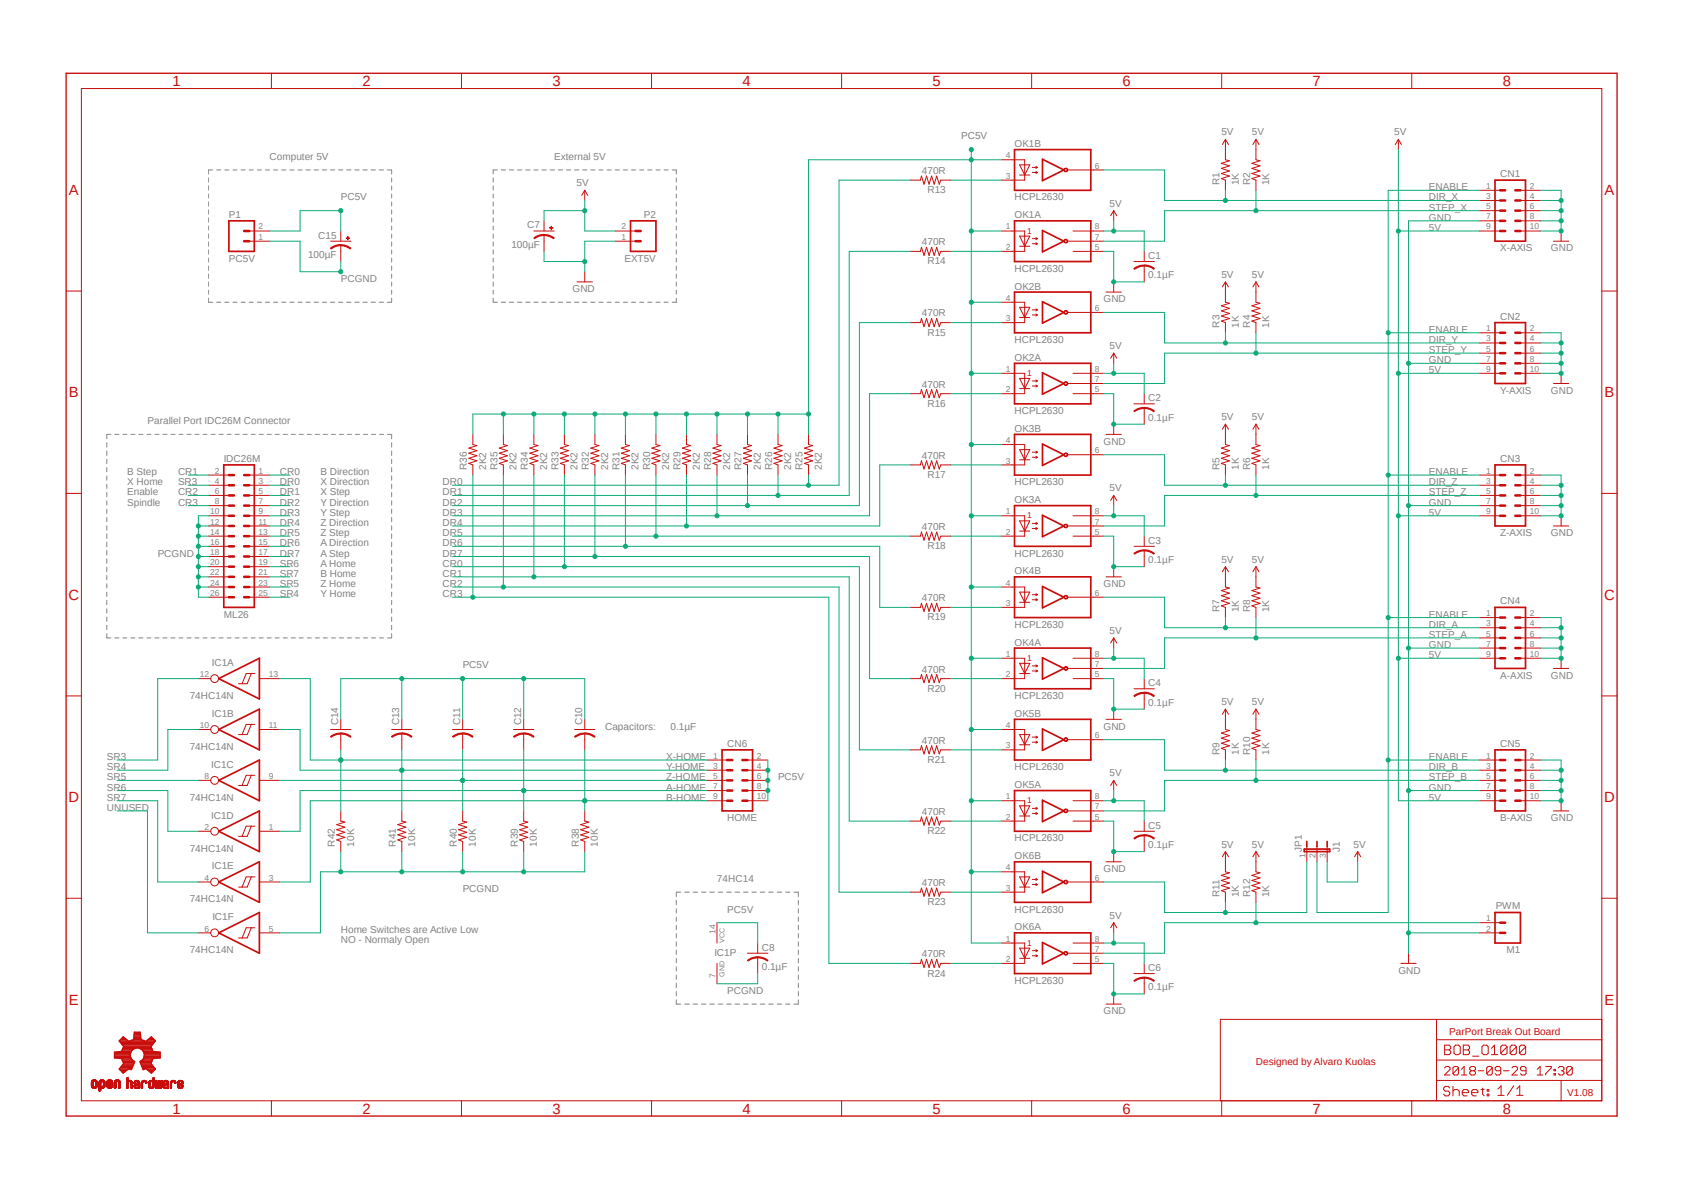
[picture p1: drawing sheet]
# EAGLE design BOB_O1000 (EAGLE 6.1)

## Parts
C1  0.1µF  C-US050-024X044  [C050-024X044]
C2  0.1µF  C-US050-024X044  [C050-024X044]
C3  0.1µF  C-US050-024X044  [C050-024X044]
C4  0.1µF  C-US050-024X044  [C050-024X044]
C5  0.1µF  C-US050-024X044  [C050-024X044]
C6  0.1µF  C-US050-024X044  [C050-024X044]
C7  100µF  CPOL-USE5-10.5  [E5-10,5]
C8  0.1µF  C-US050-024X044  [C050-024X044]
C10  0.1µF  C-US050-024X044  [C050-024X044]
C11  0.1µF  C-US050-024X044  [C050-024X044]
C12  0.1µF  C-US050-024X044  [C050-024X044]
C13  0.1µF  C-US050-024X044  [C050-024X044]
C14  0.1µF  C-US050-024X044  [C050-024X044]
C15  100µF  CPOL-USE5-10.5  [E5-10,5]
CN1  X-AXIS  M05X2SHD  [2X5-SHROUDED]
CN2  Y-AXIS  M05X2SHD  [2X5-SHROUDED]
CN3  Z-AXIS  M05X2SHD  [2X5-SHROUDED]
CN4  A-AXIS  M05X2SHD  [2X5-SHROUDED]
CN5  B-AXIS  M05X2SHD  [2X5-SHROUDED]
CN6  HOME  M05X2SHD  [2X5-SHROUDED]
IC1  74HC14N  [DIL14]
JP1  J1  JUMPER-3PTH  [1X03]
M1  PWM  M02PTH  [1X02]
ML26  IDC26M  ML26  [ML26]
OK1  HCPL2630  [DIL08]
OK2  HCPL2630  [DIL08]
OK3  HCPL2630  [DIL08]
OK4  HCPL2630  [DIL08]
OK5  HCPL2630  [DIL08]
OK6  HCPL2630  [DIL08]
P1  PC5V  M023.5MM  [SCREWTERMINAL-3.5MM-2]
P2  EXT5V  M023.5MM  [SCREWTERMINAL-3.5MM-2]
R1  1K  R-US_0204/5  [0204/5]
R2  1K  R-US_0204/5  [0204/5]
R3  1K  R-US_0204/5  [0204/5]
R4  1K  R-US_0204/5  [0204/5]
R5  1K  R-US_0204/5  [0204/5]
R6  1K  R-US_0204/5  [0204/5]
R7  1K  R-US_0204/5  [0204/5]
R8  1K  R-US_0204/5  [0204/5]
R9  1K  R-US_0204/5  [0204/5]
R10  1K  R-US_0204/5  [0204/5]
R11  1K  R-US_0204/5  [0204/5]
R12  1K  R-US_0204/5  [0204/5]
R13  470R  R-US_0204/5  [0204/5]
R14  470R  R-US_0204/5  [0204/5]
R15  470R  R-US_0204/5  [0204/5]
R16  470R  R-US_0204/5  [0204/5]
R17  470R  R-US_0204/5  [0204/5]
R18  470R  R-US_0204/5  [0204/5]
R19  470R  R-US_0204/5  [0204/5]
R20  470R  R-US_0204/5  [0204/5]
R21  470R  R-US_0204/5  [0204/5]
R22  470R  R-US_0204/5  [0204/5]
R23  470R  R-US_0204/5  [0204/5]
R24  470R  R-US_0204/5  [0204/5]
R25  2K2  R-US_0204/5  [0204/5]
R26  2K2  R-US_0204/5  [0204/5]
R27  2K2  R-US_0204/5  [0204/5]
R28  2K2  R-US_0204/5  [0204/5]
R29  2K2  R-US_0204/5  [0204/5]
R30  2K2  R-US_0204/5  [0204/5]
R31  2K2  R-US_0204/5  [0204/5]
R32  2K2  R-US_0204/5  [0204/5]
R33  2K2  R-US_0204/5  [0204/5]
R34  2K2  R-US_0204/5  [0204/5]
R35  2K2  R-US_0204/5  [0204/5]
R36  2K2  R-US_0204/5  [0204/5]
R38  10K  R-US_0204/5  [0204/5]
R39  10K  R-US_0204/5  [0204/5]
R40  10K  R-US_0204/5  [0204/5]
R41  10K  R-US_0204/5  [0204/5]
R42  10K  R-US_0204/5  [0204/5]
U$24  OSHW-LOGOL  [OSHW-LOGO-L]

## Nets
5V: C1.1 C2.1 C3.1 C4.1 C5.1 C6.1 C7.+ CN1.9 CN2.9 CN3.9 CN4.9 CN5.9 JP1.3 OK1.8(A:VCC) OK2.8(A:VCC) OK3.8(A:VCC) OK4.8(A:VCC) OK5.8(A:VCC) OK6.8(A:VCC) P2.2 R1.2 R2.2 R3.2 R4.2 R5.2 R6.2 R7.2 R8.2 R9.2 R10.2 R11.2 R12.2
A-HOME: C12.2 CN6.7 IC1.1(D:I) R39.2
B-HOME: C10.2 CN6.9 IC1.3(E:I) R38.2
CR0: ML26.1 R21.2 R33.1
CR1: ML26.2 R22.2 R34.1
CR2: ML26.6 R23.2 R35.1
CR3: ML26.8 R24.2 R36.1
DIR_A: CN4.3 OK4.6(B:VO2) R7.1
DIR_B: CN5.3 OK5.6(B:VO2) R9.1
DIR_X: CN1.3 OK1.6(B:VO2) R1.1
DIR_Y: CN2.3 OK2.6(B:VO2) R3.1
DIR_Z: CN3.3 OK3.6(B:VO2) R5.1
DR0: ML26.3 R13.2 R25.1
DR1: ML26.5 R14.2 R26.1
DR2: ML26.7 R15.2 R27.1
DR3: ML26.9 R16.2 R28.1
DR4: ML26.11 R17.2 R29.1
DR5: ML26.13 R18.2 R30.1
DR6: ML26.15 R19.2 R31.1
DR7: ML26.17 R20.2 R32.1
ENABLE: CN1.1 CN2.1 CN3.1 CN4.1 CN5.1 JP1.2
GND: C1.2 C2.2 C3.2 C4.2 C5.2 C6.2 C7.- CN1.2 CN1.4 CN1.6 CN1.7 CN1.8 CN1.10 CN2.2 CN2.4 CN2.6 CN2.7 CN2.8 CN2.10 CN3.2 CN3.4 CN3.6 CN3.7 CN3.8 CN3.10 CN4.2 CN4.4 CN4.6 CN4.7 CN4.8 CN4.10 CN5.2 CN5.4 CN5.6 CN5.7 CN5.8 CN5.10 M1.2 OK1.5(A:GND) OK2.5(A:GND) OK3.5(A:GND) OK4.5(A:GND) OK5.5(A:GND) OK6.5(A:GND) P2.1
N$1: OK6.2(A:C1) R24.1
N$2: JP1.1 OK6.6(B:VO2) R11.1
N$3: M1.1 OK6.7(A:VO1) R12.1
N$4: OK6.3(B:C2) R23.1
N$5: OK1.2(A:C1) R14.1
N$6: OK1.3(B:C2) R13.1
N$17: OK2.3(B:C2) R15.1
N$18: OK2.2(A:C1) R16.1
N$19: OK3.3(B:C2) R17.1
N$20: OK3.2(A:C1) R18.1
N$21: OK4.3(B:C2) R19.1
N$22: OK4.2(A:C1) R20.1
N$23: OK5.3(B:C2) R21.1
N$24: OK5.2(A:C1) R22.1
PC5V: C8.1 C10.1 C11.1 C12.1 C13.1 C14.1 C15.+ CN6.2 CN6.4 CN6.6 CN6.8 CN6.10 IC1.14(P:VCC) OK1.1(A:A1) OK1.4(B:A2) OK2.1(A:A1) OK2.4(B:A2) OK3.1(A:A1) OK3.4(B:A2) OK4.1(A:A1) OK4.4(B:A2) OK5.1(A:A1) OK5.4(B:A2) OK6.1(A:A1) OK6.4(B:A2) P1.2 R25.2 R26.2 R27.2 R28.2 R29.2 R30.2 R31.2 R32.2 R33.2 R34.2 R35.2 R36.2
PCGND: C8.2 C15.- IC1.5(F:I) IC1.7(P:GND) ML26.10 ML26.12 ML26.14 ML26.16 ML26.18 ML26.20 ML26.22 ML26.24 ML26.26 P1.1 R38.1 R39.1 R40.1 R41.1 R42.1
SR3: IC1.12(A:O) ML26.4
SR4: IC1.10(B:O) ML26.25
SR5: IC1.8(C:O) ML26.23
SR6: IC1.2(D:O) ML26.19
SR7: IC1.4(E:O) ML26.21
STEP_A: CN4.5 OK4.7(A:VO1) R8.1
STEP_B: CN5.5 OK5.7(A:VO1) R10.1
STEP_X: CN1.5 OK1.7(A:VO1) R2.1
STEP_Y: CN2.5 OK2.7(A:VO1) R4.1
STEP_Z: CN3.5 OK3.7(A:VO1) R6.1
UNUSED: IC1.6(F:O)
X-HOME: C14.2 CN6.1 IC1.13(A:I) R42.2
Y-HOME: C13.2 CN6.3 IC1.11(B:I) R41.2
Z-HOME: C11.2 CN6.5 IC1.9(C:I) R40.2

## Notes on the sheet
- Computer 5V | External 5V
- Parallel Port IDC26M Connector
- B Step | B Direction
- X Home | X Direction
- Enable | X Step
- Spindle | Y Direction
- Y Step
- Z Direction
- Z Step
- A Direction
- A Step
- A Home
- B Home
- Z Home
- Y Home
- Capacitors:
- 74HC14
- Home Switches are Active Low
- NO - Normaly Open
- ParPort Break Out Board
- Designed by Alvaro Kuolas
- V1.08
